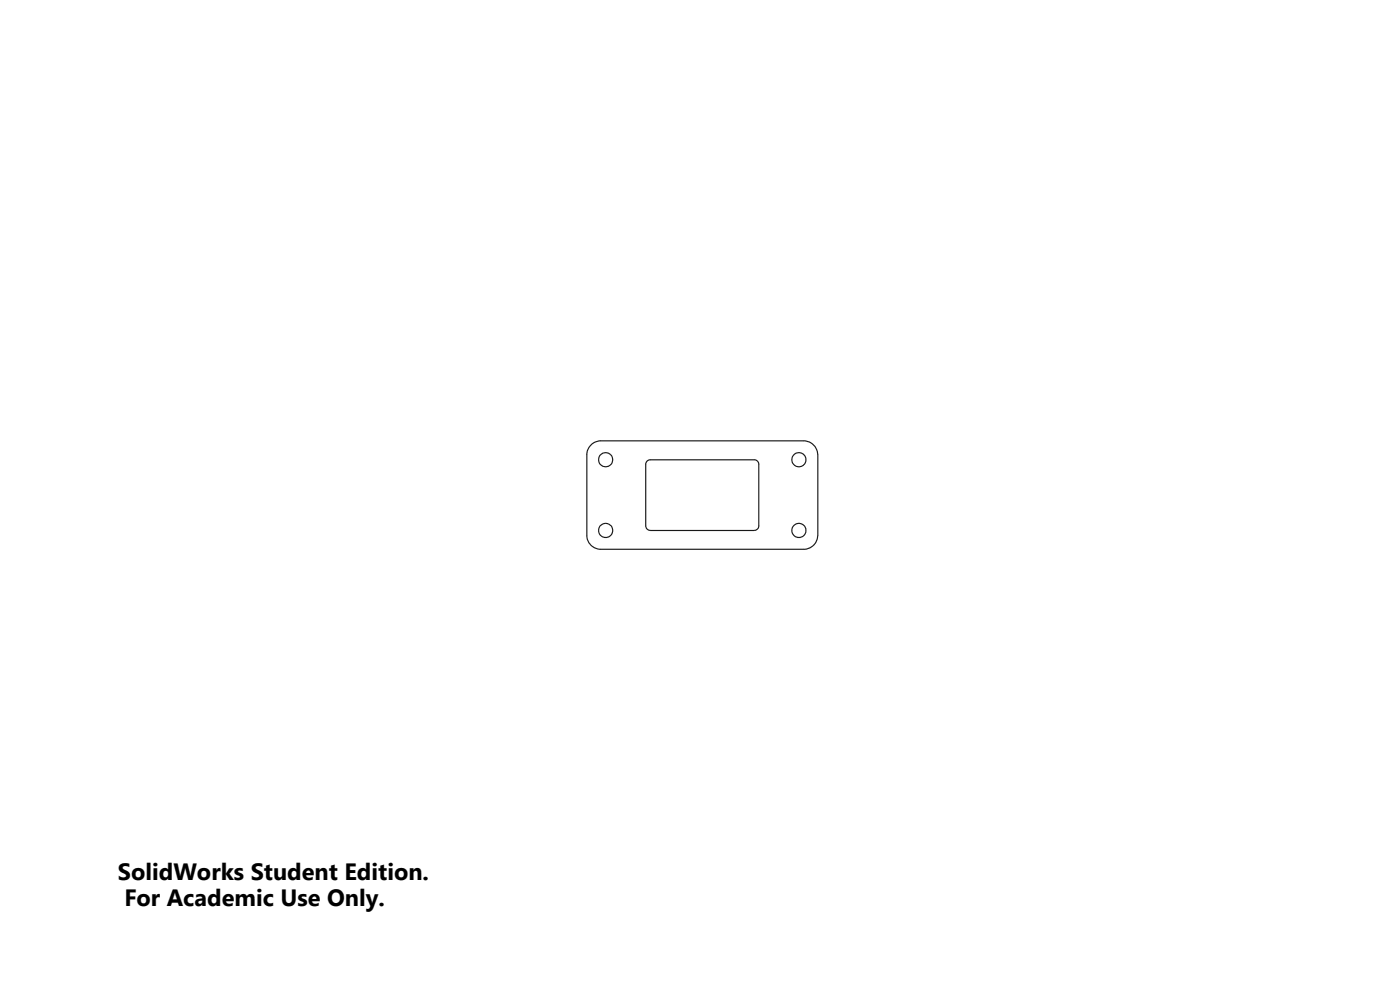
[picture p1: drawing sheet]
<svg xmlns="http://www.w3.org/2000/svg" width="297mm" height="210mm" viewBox="0 0 297 210" stroke-linecap="round" stroke-linejoin="round" font-family="sans-serif">
<g fill="none" stroke="#191924" stroke-width=".25">
<path d="M125.3 94.5a2.96 2.96 0 0 1 2.2-1h43a3.1 3.1 0 0 1 3 3v17a3 3 0 0 1-3 3h-43a2.95 2.95 0 0 1-3-3v-17a2.81 2.81 0 0 1 .8-2zM137.3 97.7l.5-.2h22.3a.97 .97 0 0 1 .9 1v13a1.02 1.02 0 0 1-1 1h-22.2a.97 .97 0 0 1-.8-1v-13.1z"/>
<circle cx="128.5" cy="97.5" r="1.5"/>
<circle cx="169.5" cy="97.5" r="1.5"/>
<circle cx="128.5" cy="112.5" r="1.51"/>
<circle cx="169.5" cy="112.5" r="1.51"/>
</g>
<g font-size="5">
<text x="25" y="186.7">SolidWorks Student Edition.</text>
<text x="26.4" y="192.2">For Academic Use Only.</text>
</g>
</svg>
